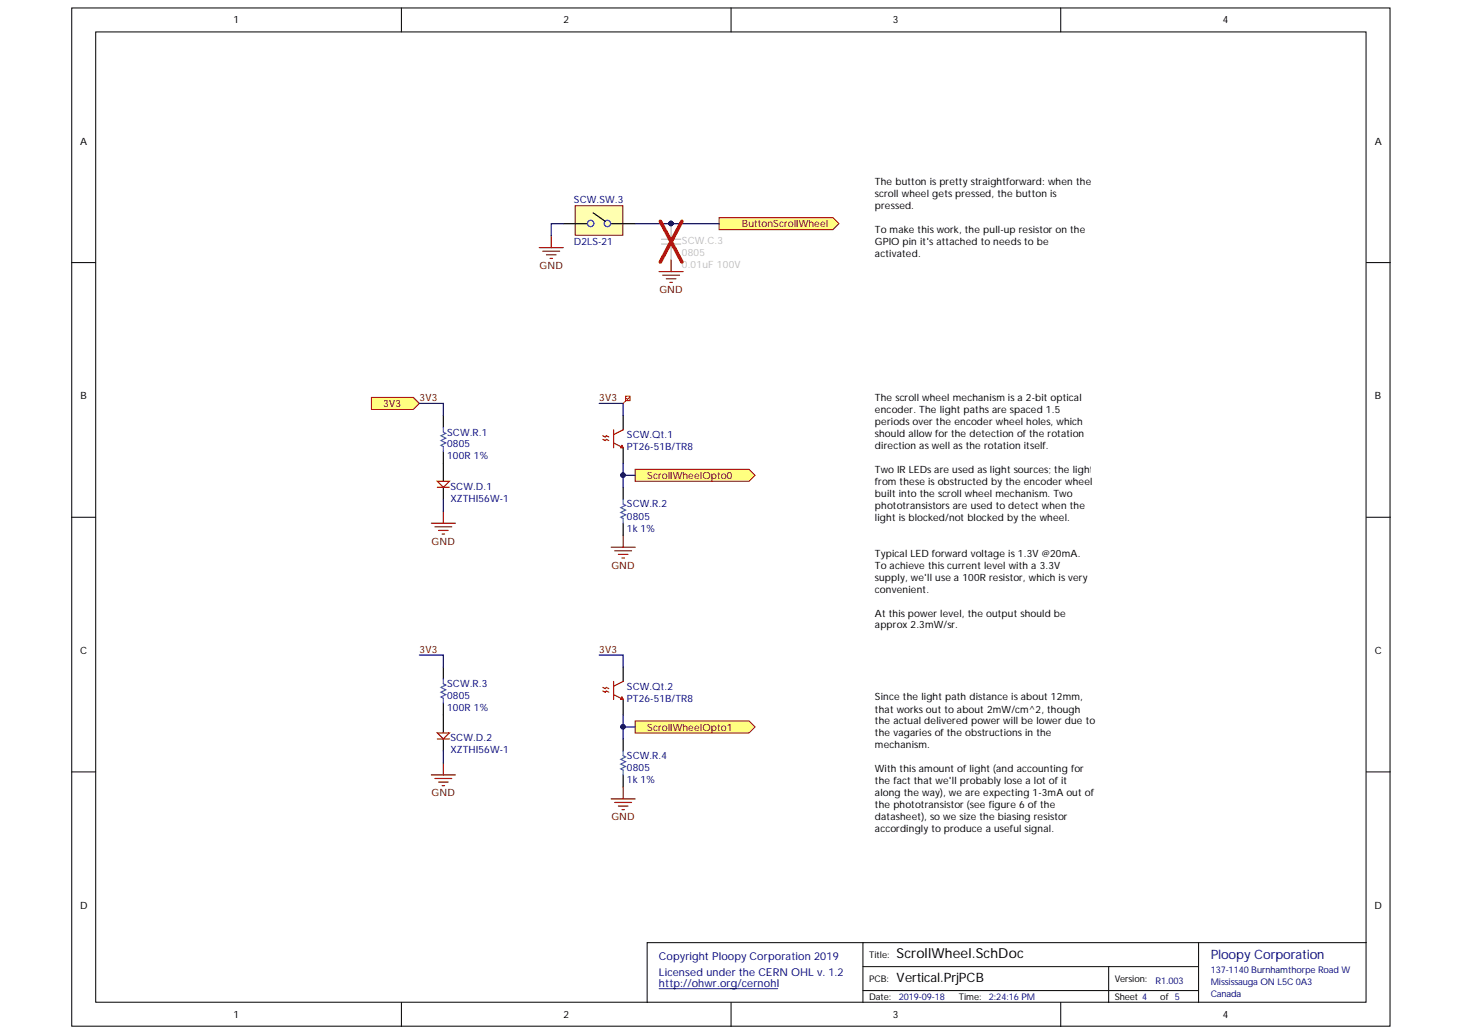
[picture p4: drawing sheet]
<svg xmlns="http://www.w3.org/2000/svg" width="297mm" height="210mm" viewBox="0 0 297 210" stroke-linecap="round" stroke-linejoin="round" font-family="sans-serif">
<g fill="#fff" stroke="#000" stroke-width=".2">
<path d="M14.6 1.6h267.4v206.5h-267.4z"/>
<path d="M19.4 6.5h257.8v196.8h-257.8z"/>
</g>
<g fill="none" stroke="#000" stroke-width=".2">
<path d="M81.4 1.6v4.9M148.3 1.6v4.9M215.2 1.6v4.9M14.6 53.3h4.8M277.2 53.3h4.9M14.6 104.9h4.8M277.2 104.9h4.9M14.6 156.5h4.8M277.2 156.5h4.9M175.1 191.2h-43.8v12.1M175.1 196h68.1M224.9 196v7.3"/>
<path d="M243.2 191.2v12.1M277.2 191.2h-102.1v12.1M81.4 203.3v4.9M148.3 203.3v4.9M175.1 200.9h68.1M215.2 203.3v4.9"/>
</g>
<path d="M133.7 200.5h24.1" fill="none" stroke="#000080" stroke-width=".2"/>
<path d="M116.7 41.7h9.7v6h-9.7z" fill="#ffffb0" stroke="#800000" stroke-width=".2"/>
<path d="M114.3 45.4h4.8M120.4 43.2l2.4 1.7M124 45.4h4.9" fill="none" stroke="#000" stroke-width=".24"/>
<g fill="none" stroke="#00f" stroke-width=".24">
<circle cx="119.8" cy="45.3" r=".64"/>
<circle cx="123.2" cy="45.3" r=".64"/>
</g>
<path d="M109.4 50.2h4.9M110.1 50.9h3.4M110.9 51.7h1.9M111.6 52.4h.5M111.8 47.8v2.4" fill="none" stroke="#800000" stroke-width=".24"/>
<g fill="#ffff80" stroke="#800000" stroke-width=".2">
<path d="M145.9 44.1h23.1l1.2 1.3-1.2 1.2h-23.1z" fill-rule="evenodd"/>
<path d="M128.9 95.2h23.1l1.2 1.2-1.2 1.2h-23.1z" fill-rule="evenodd"/>
<path d="M75.4 80.6h8.5l1.2 1.2-1.2 1.2h-8.5z" fill-rule="evenodd"/>
<path d="M128.9 146.2h23.1l1.2 1.2-1.2 1.2h-23.1z" fill-rule="evenodd"/>
</g>
<path d="M90 94v3.6M90 98.8v2.5" fill="none" stroke="#000" stroke-width=".24"/>
<path d="M88.7 97.6h2.5l-1.2 1.2z" fill="#fff"/>
<path d="M88.7 97.6h2.5l-1.2 1.2zM88.7 98.8h2.5" fill="none" stroke="#bf0000" stroke-width=".24"/>
<path d="M90 145v3.6M90 149.9v2.4" fill="none" stroke="#000" stroke-width=".24"/>
<path d="M88.7 148.6h2.5l-1.2 1.3z" fill="#fff"/>
<g fill="none" stroke="#bf0000" stroke-width=".24">
<path d="M122.3 89.1l.5 .2 .2-.2 .5 .2M122.3 88.4l.5 .2 .2-.2 .5 .2M124.5 87.2v3.6M124.5 89.8l1.9 1M126.2 90.3l.2 .5h-.4zM126.4 87.2l-1.9 .9M122.3 139.4l.5 .3 .2-.3 .5 .3M124.5 138.2v3.6M126.4 138.2l-1.9 1M88.7 148.6h2.5l-1.2 1.3zM88.7 149.9h2.5M122.3 140.1l.5 .3 .2-.3 .5 .3"/>
<path d="M124.5 140.9l1.9 .9M126.2 141.4l.2 .4h-.4z"/>
</g>
<path d="M90 84.2v2.5M90 91.5v2.5M126.4 84.2v3M126.4 90.9v3.1M126.4 98.8v2.5M126.4 106.1v2.4M90 135.3v2.4M126.4 135.3v2.9M90 142.6v2.4M126.4 142v3M126.4 149.9v2.4M126.4 157.2v2.4" fill="none" stroke="#000" stroke-width=".24"/>
<g fill="#fff" stroke="#fff" stroke-width=".2">
<path d="M177.5 79.4h43.7v92.3h-43.7z"/>
<path d="M177.5 35.6h43.7v21.8h-43.7z"/>
</g>
<path d="M90 86.7v.9l.4 .3-.9 .5 .9 .5-.9 .4 .9 .5-.9 .5 .5 .3v.9M126.4 101.3v.9l.5 .3-.9 .5 .9 .4-.9 .5 .9 .5-.9 .5 .4 .2v1M90 137.7v1l.4 .2-.9 .5 .9 .5-.9 .5 .9 .5-.9 .5 .5 .2v1M126.4 152.3v1l.5 .2-.9 .5 .9 .5-.9 .5 .9 .5-.9 .4 .4 .3v1" fill="none" stroke="#009cca" stroke-width=".24"/>
<g fill="none" stroke="#800000" stroke-width=".24">
<path d="M133.7 55.1h4.9M134.5 55.8h3.4M135.2 56.5h1.9M135.9 57.3h.5M136.2 52.7v2.4M87.5 106.1h4.9M88.3 106.8h3.4M89 107.6h1.9M89.7 108.3h.5M90 103.7v2.4M124 111h4.9M124.7 111.7h3.4"/>
<path d="M125.5 112.4h1.9M126.2 113.2h.5M126.4 108.5v2.5M87.5 157.2h4.9M88.3 157.9h3.4M89 158.6h1.9M89.7 159.3h.5M90 154.7v2.5M126.4 159.6v2.4M124 162h4.9M124.7 162.7h3.4M125.5 163.5h1.9"/>
<path d="M126.2 164.2h.5"/>
</g>
<path d="M114.3 45.4h-2.5v2.4M128.9 45.4h17M85.1 81.8h4.9v2.4M121.6 81.8h4.8v2.4M126.4 94v2.4h2.5M126.4 96.4v2.4M90 101.3v2.4M85.1 132.9h4.9v2.4M121.6 132.9h4.8v2.4M90 152.3v2.4M126.4 145v2.4h2.5M126.4 147.4v2.5" fill="none" stroke="#000080" stroke-width=".24"/>
<g fill="#000080" stroke="#000080" stroke-width=".2">
<circle cx="126.4" cy="96.4" r=".45"/>
<circle cx="126.4" cy="147.4" r=".45"/>
<circle cx="136.1" cy="45.3" r=".45"/>
</g>
<path d="M126.9 80.4h.9v.9h-.9zM126.9 81.3l-.5 .5M127.8 80.5l-.5 .5-.3-.2" fill="none" stroke="#f00" stroke-width=".2"/>
<path d="M134.2 49.5h3.9M134.2 48.5h3.9M136.2 45.4v3.1M136.2 49.5v3.2" fill="none" stroke="#c0bebc" stroke-width=".24"/>
<path d="M134 44.9l4.4 8.2M138.4 44.9l-4.4 8.2" fill="none" stroke="#f00" stroke-width=".73"/>
<text font-size="2.8" x="181.9" y="194.2">ScrollWheel.SchDoc</text>
<text font-size="2.6" fill="#000080" x="245.6" y="194.6">Ploopy Corporation</text>
<text font-size="2.6" x="181.9" y="199.2">Vertical.PrjPCB</text>
<g font-size="2.2" fill="#000080">
<text x="133.7" y="194.7">Copyright Ploopy Corporation 2019</text>
<text x="133.7" y="197.9">Licensed under the CERN OHL v. 1.2</text>
<text x="133.7" y="200.2">http://ohwr.org/cernohl</text>
</g>
<g font-size="2">
<text x="47.4" y="4.7">1</text>
<text x="114.3" y="4.7">2</text>
<text x="181.2" y="4.7">3</text>
<text x="248.1" y="4.7">4</text>
<text x="16.2" y="29.3">A</text>
<text x="279" y="29.3">A</text>
<text x="177.5" y="37.5">The button ispretty straightforward: when the</text>
<text x="177.5" y="40">scroll wheel getspressed, the button is</text>
<text x="177.5" y="42.5">pressed.</text>
<text x="177.5" y="47.3">To make thiswork, the pull-up resistor on the</text>
<text x="177.5" y="49.7">GPIO pin it'sattached to needsto be</text>
<text x="177.5" y="52.2">activated.</text>
<text x="16.3" y="81">B</text>
<text x="177.5" y="81.3">The scroll wheel mechanism isa 2-bit optical</text>
<text x="177.5" y="83.7">encoder. The light pathsare spaced 1.5</text>
<text x="279" y="81">B</text>
<text x="177.5" y="86.2">periodsover the encoder wheel holes, which</text>
<text x="177.5" y="88.6">should allowfor the detection ofthe rotation</text>
<text x="177.5" y="91">direction aswell asthe rotation itself.</text>
<text x="177.5" y="95.9">Two IR LEDsare used aslight sources; the light</text>
<text x="177.5" y="98.3">from these isobstructed by the encoder wheel</text>
<text x="177.5" y="100.7">built into the scroll wheel mechanism. Two</text>
<text x="177.5" y="103.2">phototransistorsare used to detect when the</text>
<text x="177.5" y="105.6">l</text>
<text x="178" y="105.6">ight isblocked/not blocked by the wheel.</text>
<text x="177.5" y="112.9">Typical LED forward voltage is1.3V @20mA.</text>
<text x="177.5" y="115.3">To achieve thiscurrent level with a 3.3V</text>
<text x="177.5" y="117.8">supply, we'll use a 100R resistor, which isvery</text>
<text x="177.5" y="120.2">convenient.</text>
<text x="177.5" y="125.1">At thispower level, the output should be</text>
<text x="177.5" y="127.4">approx 2.3mW/sr.</text>
<text x="16.2" y="132.7">C</text>
<text x="279" y="132.7">C</text>
<text x="177.5" y="142.1">Since the light path distance isabout 12mm,</text>
<text x="177.5" y="144.5">that worksout to about 2mW/cm^2, though</text>
<text x="177.5" y="146.9">the actual delivered power will be lower due to</text>
<text x="177.5" y="149.3">the vagariesofthe obstructionsin the</text>
<text x="177.5" y="151.8">mechanism.</text>
<text x="177.5" y="156.6">With thisamount oflight (and accounting for</text>
<text x="177.5" y="159.1">the fact that we'll probably lose a lot ofit</text>
<text x="177.5" y="161.5">along the way), we are expecting 1-3mA out o</text>
<text x="221.3" y="161.5">f</text>
<text x="177.5" y="164">the phototransistor (see figure 6 ofthe</text>
<text x="177.5" y="166.3">datasheet), so we size the biasing resistor</text>
<text x="177.5" y="168.8">accordingly to produce a useful signal.</text>
<text x="16.2" y="184.3">D</text>
<text x="278.9" y="184.3">D</text>
<text x="47.4" y="206.5">1</text>
<text x="114.3" y="206.5">2</text>
<text x="181.2" y="206.5">3</text>
<text x="248.1" y="206.5">4</text>
</g>
<g font-size="2" fill="#000080">
<text x="116.4" y="41.2">SCW.SW.3</text>
<text x="116.4" y="49.7">D2LS-21</text>
<text x="90.7" y="88.4">SCW.R.1</text>
<text x="127.2" y="88.9">SCW.Qt.1</text>
<text x="90.7" y="93.2">100R 1%</text>
<text x="90.7" y="90.7">0805</text>
<text x="127.2" y="91.2">PT26-51B/TR8</text>
<text x="91.4" y="99.3">SCW.D.1</text>
<text x="91.4" y="101.7">XZTHI56W-1</text>
<text x="127.2" y="107.8">1k 1%</text>
<text x="127.2" y="102.9">SCW.R.2</text>
<text x="127.2" y="105.4">0805</text>
<text x="90.7" y="139.4">SCW.R.3</text>
<text x="90.7" y="141.8">0805</text>
<text x="127.2" y="139.9">SCW.Qt.2</text>
<text x="127.2" y="142.3">PT26-51B/TR8</text>
<text x="90.7" y="144.3">100R 1%</text>
<text x="91.4" y="150.3">SCW.D.2</text>
<text x="91.4" y="152.7">XZTHI56W-1</text>
<text x="127.2" y="154">SCW.R.4</text>
<text x="127.2" y="158.8">1k 1%</text>
<text x="127.2" y="156.4">0805</text>
</g>
<g font-size="2" fill="#800000">
<text x="150.5" y="46.1">ButtonScrollWheel</text>
<text x="109.5" y="54.5">GND</text>
<text x="133.8" y="59.4">GND</text>
<text x="77.8" y="82.5">3V3</text>
<text x="85.1" y="81.3">3V3</text>
<text x="121.6" y="81.3">3V3</text>
<text x="131.3" y="97.1">ScrollWheelOpto0</text>
<text x="87.6" y="110.4">GND</text>
<text x="124" y="115.3">GND</text>
<text x="85.1" y="132.3">3V3</text>
<text x="121.6" y="132.3">3V3</text>
<text x="131.3" y="148.2">ScrollWheelOpto1</text>
<text x="87.6" y="161.5">GND</text>
<text x="124" y="166.3">GND</text>
</g>
<g font-size="2" fill="#c0bebc">
<text x="138.3" y="49.5">SCW.C.3</text>
<text x="138.3" y="51.9">0805</text>
<text x="138.3" y="54.3">0.01uF 100V</text>
</g>
<g font-size="1.9">
<text x="176.3" y="194.3">Title:</text>
<text x="176.3" y="202.9">Date:</text>
<text x="176.3" y="199.2">PCB:</text>
<text x="194.5" y="202.9">Time:</text>
<text x="226.2" y="199.2">Version:</text>
<text x="226.2" y="202.9">Sheet 4</text>
<text x="235.4" y="202.9">of 5</text>
</g>
<g font-size="1.9" fill="#000080">
<text x="245.6" y="197.3">137-1140Burnhamthorpe Road W</text>
<text x="182.3" y="202.9">2019-09-18</text>
<text x="200.6" y="202.9">2:24:16 PM</text>
<text x="234.5" y="199.5">R1.003</text>
<text x="245.6" y="199.7">Mississauga ON L5C 0A3</text>
<text x="245.6" y="202.1">Canada</text>
</g>
</svg>
